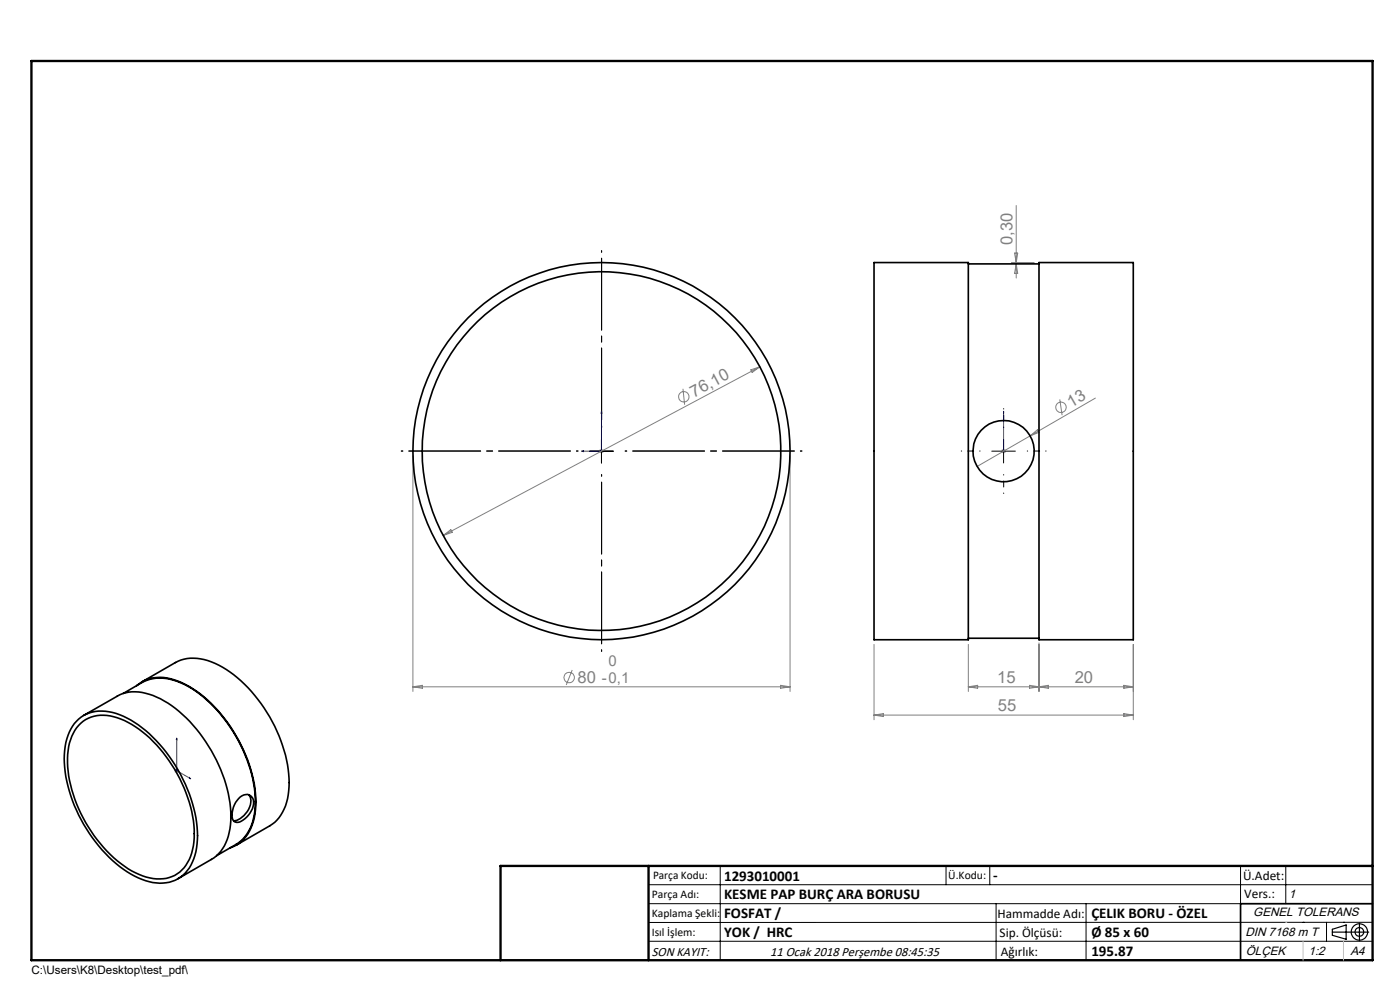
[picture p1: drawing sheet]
<svg xmlns="http://www.w3.org/2000/svg" width="297mm" height="210mm" viewBox="0 0 297 210" stroke-linecap="round" stroke-linejoin="round" font-family="sans-serif">
<g fill="none" stroke="#808080" stroke-width=".21">
<path d="M214.6 55.7h4.8M215.2 53.7h.7l-.3 2zM215.6 43.6v15.4M215.6 56l.3 2h-.7zM159.3 78.4l1.9-.6-1.6 1.2zM161.2 77.8l-67.2 35.8M87.6 96.7v50M127.1 95.7h1M127.2 95.3l.8 .8M127.6 95.2v1M128 95.3l-.8 .8M144.9 82.5l.3 3.4"/>
<path d="M167.6 96.7v50M212.4 95.7h1M212.5 95.3l.8 .8M212.9 95.2v1M213.3 95.3l-.8 .8M218.5 92.5l-11.2 6.4M218.5 92.5l1.6-1.4 .3 .6zM224.8 84.7l.5 3.4M232.4 84.4l-13.9 8.1M94 113.6l1.6-1.2 .4 .5zM185.4 136.7v16M205.4 136.7v10"/>
<path d="M220.4 136.4v10.3M240.4 136.7v16M87.6 145.7h80M87.6 145.7l2-.3v.6zM121.4 142.1l-1.3 3.2M165.6 145.4l2 .3-2 .3zM185.4 151.7h55M185.4 151.7l2-.3v.6zM205.4 145.7h35M205.4 145.7l2-.3v.6zM218.4 145.4l4 .6v-.6l-4 .6zM238.4 145.4l2 .3-2 .3z"/>
<path d="M238.4 151.4l2 .3-2 .3zM37 163.5h1M37.1 163.1l.8 .7M37.5 163v1M37.9 163.1l-.8 .7"/>
<circle cx="145.1" cy="84.2" r="1.11"/>
<circle cx="225.1" cy="86.4" r="1.09"/>
<circle cx="120.7" cy="143.7" r="1.11"/>
</g>
<g fill="none" stroke="#000" stroke-width=".25">
<path d="M282.6 197.7h7.8M282.6 197.1l3-.9v3l-3-.8zM288.4 195.8v3.8M106.2 203.7h185"/>
<circle cx="288.4" cy="197.7" r="1.74"/>
<circle cx="288.4" cy="197.7" r=".93"/>
</g>
<path d="M123.4 95.7l.4-.1v.2zM127.6 87.2l.1 .5h-.2zM127.6 87.2v8.5h-4.2M212.9 95.6v.2zM212.9 87.2v.5v-.5M212.9 95.7h.1M212.9 87.2v8.5M37.5 156.6l.1 .3h-.2zM37.5 156.6v6.9l3 1.7M40.2 165l.3 .2-.3-.1z" fill="none" stroke="#00f" stroke-width=".21"/>
<path d="M122.6 95.7h-37.5M127.6 90.7v-37.5M132.6 95.7h37.5M127.6 100.7v37.5" fill="none" stroke="#000" stroke-width=".21" stroke-dasharray="15.2 1.3 1.3 1.3" stroke-dashoffset="-1.6"/>
<path d="M207.9 95.7h-4M212.9 90.7v-4M217.9 95.7h4M212.9 100.7v4" fill="none" stroke="#000" stroke-width=".21" stroke-dasharray="15.2 1.3 1.3 1.3" stroke-dashoffset="15.1"/>
<g fill="none" stroke="#000" stroke-width=".21">
<path d="M125.1 95.7h5M127.6 93.2v5M210.4 95.7h5M212.9 93.2v5M137.6 187.7h153.6M137.6 191.7h153.6M137.6 199.7h153.6M152.8 183.7v20M200.7 183.7v4M210 183.7v4M211.3 191.7v12M230.4 191.7v12"/>
<path d="M263.2 183.7v20M272.8 183.7v8M276.4 195.6h.1M281.4 195.6v4.1M285 195.6h.1M291.2 195.6l-153.6 .1"/>
</g>
<path d="M291.2 191.7h-28v12" fill="none" stroke="#000" stroke-width=".35"/>
<path d="M6.7 12.9h284.5v190.8h-284.5zM137.6 183.7v20M291.2 183.7h-185v20" fill="none" stroke="#000" stroke-width=".5"/>
<path d="M276.4 199.7v4M285 199.7v4" fill="none" stroke="#c0c0c0" stroke-width=".21"/>
<path d="M272.8 195.6h.1" fill="none" stroke="#c0c0c0" stroke-width=".25"/>
<g fill="#00f">
<path d="M123.4 95.7l.4 .1v-.2zM127.6 87.2l-.1 .5h.2z"/>
<path d="M212.9 95.6v.2zM212.9 87.2v.5z"/>
<path d="M40.2 165l.3 .2-.3-.1zM37.5 156.6l.1 .3h-.2z"/>
</g>
<g fill="none" stroke="#000" stroke-width=".35">
<path d="M185.4 55.7h20v80h-20zM205.4 56h15M220.4 55.7h20v80h-20zM205.4 135.4h15M16.7 153.9a7.6 7.6 0 0 1 8.9-1.4 24.9 24.9 0 0 1 11.5 10.7 25.8 25.8 0 0 1 3.9 16.2 7.6 7.6 0 0 1-5.8 6.9 12.3 12.3 0 0 1-9.6-3.1 30.1 30.1 0 0 1-11.3-21.4 11.1 11.1 0 0 1 2.4-7.9zM16.7 152.5a8.2 8.2 0 0 1 8.7-.9 26 26 0 0 1 12.3 11.7 27.4 27.4 0 0 1 4.1 15.7 8.9 8.9 0 0 1-4.6 7.7 10.4 10.4 0 0 1-9.4-1.3 31.1 31.1 0 0 1-14.2-24.5 11.1 11.1 0 0 1 3.1-8.4zM17.7 151.8l7.1-4.1a9 9 0 0 1 8.4 .2 28 28 0 0 1 12.7 13.3 25.5 25.5 0 0 1 2.9 14.6 8.8 8.8 0 0 1-4 6.5l-7.1 4.1M26.1 147.1l4.1-2.4a9 9 0 0 1 8.1 .1 27.3 27.3 0 0 1 12.3 12.3 25.8 25.8 0 0 1 3.4 15.6 9 9 0 0 1-3.9 6.4l-4.1 2.4M29 145.4a8.2 8.2 0 0 1 8.8-.9 27.4 27.4 0 0 1 13.4 13.6 24.3 24.3 0 0 1 2.7 15.4 8 8 0 0 1-5.1 6.3M30.1 144.6l7.1-4.1a9.6 9.6 0 0 1 9.2 .6 30.5 30.5 0 0 1 13.5 17 20.3 20.3 0 0 1 .7 12.8 7.9 7.9 0 0 1-3.4 4.3l-7.1 4.1M50.6 169.4a1.79 1.79 0 0 1 3-.1 4.1 4.1 0 0 1-2 4.6 1.32 1.32 0 0 1-1.6 .5 1.32 1.32 0 0 1-.8-1.5l.3-1.7 .5-1zM52.7 168.6a3.1 3.1 0 0 1-.6 4l-1.1 1-.8 .4-.6 .1"/>
<circle cx="127.6" cy="95.7" r="40"/>
<circle cx="127.6" cy="95.7" r="38"/>
<circle cx="212.9" cy="95.7" r="6.5"/>
</g>
<g font-size="3.5" fill="#808080">
<text x="214.8" y="52" transform="rotate(-90 214.8 52)">0,30</text>
<text x="147.2" y="84.4" transform="rotate(-28 147.2 84.4)">76,10</text>
<text x="227.2" y="86.5" transform="rotate(-30 227.2 86.5)">13</text>
<text x="122.5" y="144.9">80 -0,1</text>
<text x="211.6" y="144.9">15</text>
<text x="228" y="144.9">20</text>
<text x="211.7" y="150.9">55</text>
</g>
<text font-size="3.2" fill="#808080" x="129.1" y="141.3">0</text>
<g font-size="3.2">
<text x="153.6" y="186.8">1293010001</text>
<text x="153.6" y="190.8">KESME PAP BURÇ ARA BORUSU</text>
<text x="210.7" y="186.6">-</text>
<text x="153.6" y="194.8">FOSFAT /</text>
<text x="231.5" y="194.8">ÇELIK BORU - ÖZEL</text>
<text x="153.6" y="198.8">YOK / HRC</text>
<text x="231.5" y="198.7">Ø 85 x 60</text>
<text x="231.5" y="202.8">195.87</text>
</g>
<g font-size="2.8">
<text x="263.7" y="186.7">Ü.Adet:</text>
<text x="263.9" y="190.5">Vers.:</text>
<text x="211.6" y="194.8">Hammadde Adı:</text>
<text x="138.3" y="202.8">SON KAYIT:</text>
<text x="163.4" y="202.8">11 Ocak 2018 Perşembe 08:45:35</text>
<text x="212.1" y="198.7">Sip. Ölçüsü:</text>
<text x="212.3" y="202.7">Ağırlık:</text>
</g>
<g font-size="2.6">
<text x="273.4" y="190.4">1</text>
<text x="265.9" y="194.4">GENEL TOLERANS</text>
<text x="264.2" y="198.5">DIN 7168 m T</text>
<text x="264.3" y="202.6">ÖLÇEK</text>
<text x="277.6" y="202.6">1:2</text>
<text x="286.5" y="202.6">A4</text>
</g>
<g font-size="2.5">
<text x="138.3" y="190.5">Parça Adı:</text>
<text x="138.5" y="186.5">Parça Kodu:</text>
<text x="201.2" y="186.5">Ü.Kodu:</text>
<text x="138.3" y="194.5">Kaplama Şekli:</text>
<text x="138.3" y="198.6">Isıl İşlem:</text>
<text x="6.7" y="206.7">C:\Users\K8\Desktop\test_pdf\</text>
</g>
</svg>
